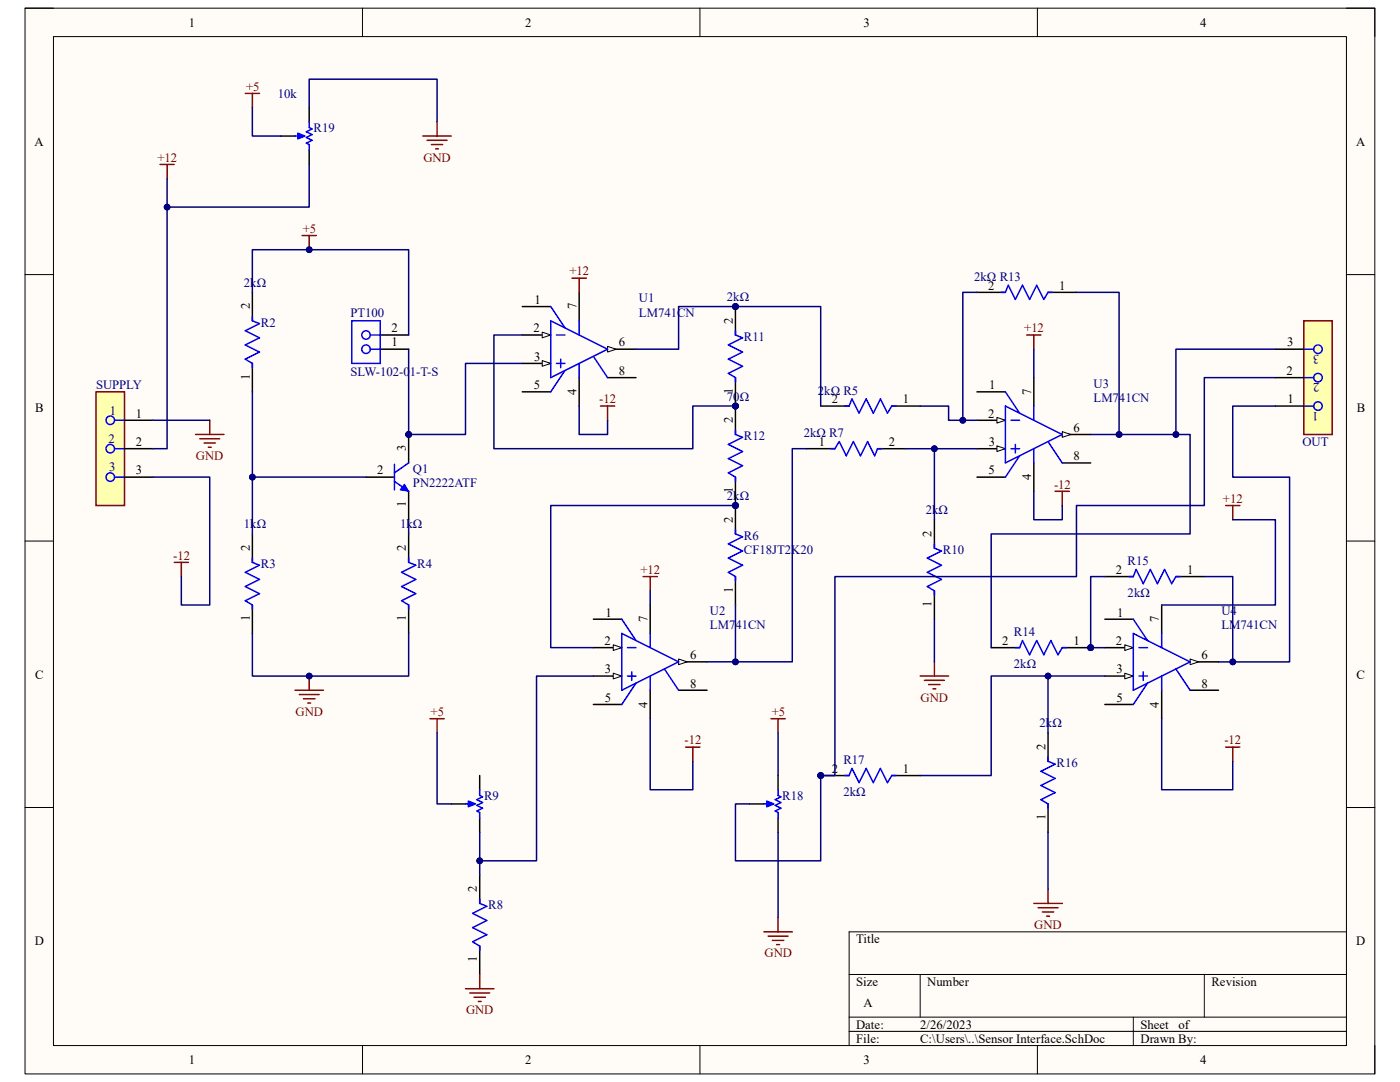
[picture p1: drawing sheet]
# Altium schematic sheet Sensor Interface.SchDoc
size A; SheetNumber: 1; SheetTotal: 1

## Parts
OUT  SSQ-103-01-T-S  [FP-SSQ-103-01-T-S-MFG]  (value not drawn)
PT100  SLW-102-01-T-S  [SMTC-SLW-102-01-X-S]
Q1  PN2222ATF  [FAIR-TO-92-3]
R2  Resistance: 2kΩ  [FP-CF18-MFG]  (hidden comment: CF18JT2K20)
R3  Resistance: 1kΩ  [FP-CF18-MFG]  (hidden comment: CF18JT2K20)
R4  value 1kΩ  [FP-CF18-MFG]  (hidden comment: CF18JT2K20)
R5  Resistance: 2kΩ  [FP-CF18-MFG]  (hidden comment: CF18JT2K20)
R6  CF18JT2K20  Resistance: 2kΩ  [FP-CF18-MFG]
R7  Resistance: 2kΩ  [FP-CF18-MFG]  (hidden comment: CF18JT2K20)
R8  CF18JT2K20  [FP-CF18-MFG]  (value not drawn)
R9  3362P-1-104LF  [BOUR-3362P]  (value not drawn)
R10  Resistance: 2kΩ  [FP-CF18-MFG]  (hidden comment: CF18JT2K20)
R11  Resistance: 2kΩ  [FP-CF18-MFG]  (hidden comment: CF18JT2K20)
R12  Resistance: 70Ω  [FP-CF18-MFG]  (hidden comment: CF18JT2K20)
R13  Resistance: 2kΩ  [FP-CF18-MFG]  (hidden comment: CF18JT2K20)
R14  Resistance: 2kΩ  [FP-CF18-MFG]  (hidden comment: CF18JT2K20)
R15  Resistance: 2kΩ  [FP-CF18-MFG]  (hidden comment: CF18JT2K20)
R16  Resistance: 2kΩ  [FP-CF18-MFG]  (hidden comment: CF18JT2K20)
R17  Resistance: 2kΩ  [FP-CF18-MFG]  (hidden comment: CF18JT2K20)
R18  3362P-1-104LF  [BOUR-3362P]  (value not drawn)
R19  Resistance: 10k  [BOUR-3362P]  (hidden comment: 3362P-1-104LF)
SUPPLY  SSQ-103-01-T-S  [FP-SSQ-103-01-T-S-MFG]  (value not drawn)
U1  LM741CN  [N08E]
U2  LM741CN  [N08E]
U3  LM741CN  [N08E]
U4  LM741CN  [N08E]

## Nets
+5: PT100.2 R2.2 R9.2(S) R18.1(CCW) R19.2(S)
+12: R19.3(CW) SUPPLY.2 U1.7(V+) U2.7(V+) U3.7(V+) U4.7(V+)
-12: SUPPLY.3 U1.4(V-) U2.4(V-) U3.4(V-) U4.4(V-)
GND: R3.1 R4.1 R8.1 R10.1 R16.1 R18.3(CW) R19.1(CCW) SUPPLY.1
NetOUT_1: OUT.1 R15.1 U4.6(OUT)
NetOUT_2: OUT.2 R17.2 R18.2(S)
NetOUT_3: OUT.3 R13.1 R14.2 U3.6(OUT)
NetPT100_1: PT100.1 Q1.3(C) U1.3(IN+)
NetQ1_1: Q1.1(E) R4.2
NetQ1_2: Q1.2(B) R2.1 R3.2
NetR5_1: R5.1 R13.2 U3.2(IN-)
NetR5_2: R5.2 R11.2 U1.6(OUT)
NetR6_1: R6.1 R7.1 U2.6(OUT)
NetR6_2: R6.2 R12.1 U2.2(IN-)
NetR7_2: R7.2 R10.2 U3.3(IN+)
NetR8_2: R8.2 R9.3(CW) U2.3(IN+)
NetR11_1: R11.1 R12.2 U1.2(IN-)
NetR14_1: R14.1 R15.2 U4.2(IN-)
NetR16_2: R16.2 R17.1 U4.3(IN+)

Not connected (* = marked no-connect by the designer): R9 1(CCW); U1 1(OFS_NULL) 5(OFS_NULL) 8(NC); U2 1(OFS_NULL) 5(OFS_NULL) 8(NC); U3 1(OFS_NULL) 5(OFS_NULL) 8(NC); U4 1(OFS_NULL) 5(OFS_NULL) 8(NC)
